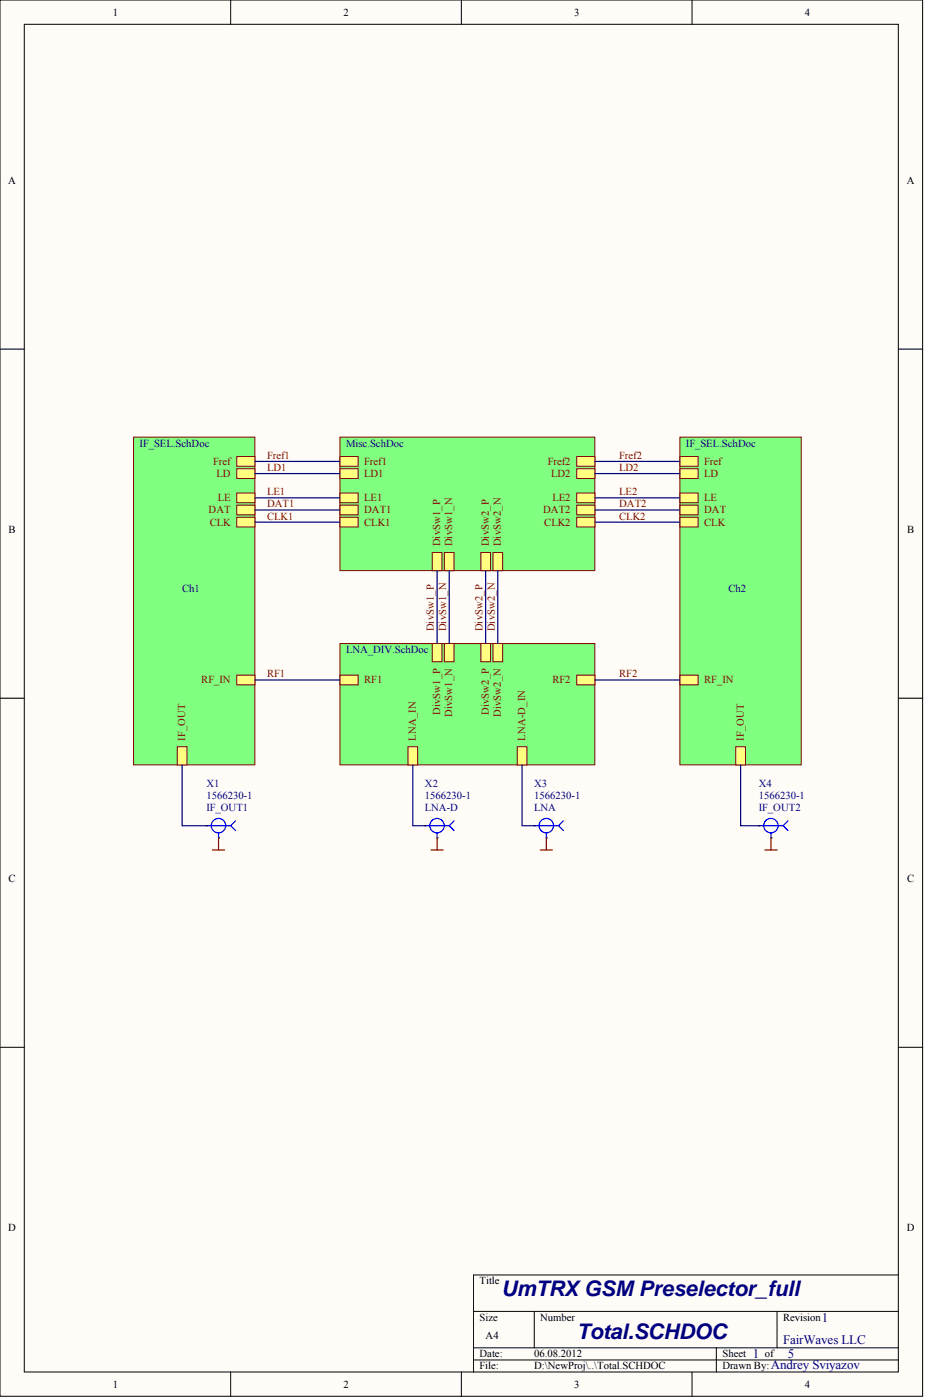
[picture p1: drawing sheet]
<svg xmlns="http://www.w3.org/2000/svg" width="322mm" height="487mm" viewBox="0 0 322 487" stroke-linecap="round" stroke-linejoin="round" font-family="sans-serif">
<g fill="#fffcf8" stroke="#000" stroke-width=".35">
<path d="M0 0h320.9v485.9h-320.9z"/>
<path d="M8.4 8.5h304.1v468.9h-304.1z"/>
</g>
<g fill="none" stroke="#000" stroke-width=".35">
<path d="M80.2 0v8.5M160.5 0v8.5M240.7 0v8.5M0 121.5h8.4M312.5 121.5h8.4M0 243h8.4M312.5 243h8.4M0 364.5h8.4M312.5 364.5h8.4M164.7 456.4h147.8M185.8 456.4v12.6M270.3 456.4v12.6"/>
<path d="M312.5 443.7h-147.8v33.8M80.2 477.5v8.4M160.5 477.5v8.4M164.7 469h147.8M164.7 473.3h147.8M240.7 477.5v8.4M249.2 469v8.5"/>
</g>
<path d="M118.2 152.1h88.7v46.5h-88.7z" fill="#80ff80" stroke="#800000" stroke-width=".35"/>
<g fill="#ffff80" stroke="#800000" stroke-width=".35">
<path d="M118.2 175.8h6.4v3.4h-6.4z" fill-rule="evenodd"/>
<path d="M118.2 180h6.4v3.4h-6.4z" fill-rule="evenodd"/>
<path d="M118.2 171.6h6.4v3.3h-6.4z" fill-rule="evenodd"/>
<path d="M118.2 158.9h6.4v3.4h-6.4z" fill-rule="evenodd"/>
<path d="M118.2 163.1h6.4v3.4h-6.4z" fill-rule="evenodd"/>
<path d="M150.3 192.3h3.4v6.3h-3.4z" fill-rule="evenodd"/>
<path d="M154.6 192.3h3.3v6.3h-3.3z" fill-rule="evenodd"/>
<path d="M171.5 192.3h3.3v6.3h-3.3z" fill-rule="evenodd"/>
<path d="M167.2 192.3h3.4v6.3h-3.4z" fill-rule="evenodd"/>
<path d="M200.6 175.8h6.3v3.4h-6.3z" fill-rule="evenodd"/>
<path d="M200.6 180h6.3v3.4h-6.3z" fill-rule="evenodd"/>
<path d="M200.6 171.6h6.3v3.3h-6.3z" fill-rule="evenodd"/>
<path d="M200.6 158.9h6.3v3.4h-6.3z" fill-rule="evenodd"/>
<path d="M200.6 163.1h6.3v3.4h-6.3z" fill-rule="evenodd"/>
</g>
<path d="M236.5 152.1h42.2v114.1h-42.2z" fill="#80ff80" stroke="#800000" stroke-width=".35"/>
<g fill="#ffff80" stroke="#800000" stroke-width=".35">
<path d="M236.5 175.8h6.3v3.4h-6.3z" fill-rule="evenodd"/>
<path d="M236.5 180h6.3v3.4h-6.3z" fill-rule="evenodd"/>
<path d="M236.5 171.6h6.3v3.3h-6.3z" fill-rule="evenodd"/>
<path d="M236.5 158.9h6.3v3.4h-6.3z" fill-rule="evenodd"/>
<path d="M236.5 163.1h6.3v3.4h-6.3z" fill-rule="evenodd"/>
<path d="M236.5 234.9h6.3v3.4h-6.3z" fill-rule="evenodd"/>
<path d="M255.9 259.9h3.4v6.3h-3.4z" fill-rule="evenodd"/>
</g>
<path d="M46.5 152.1h42.1v114.1h-42.1z" fill="#80ff80" stroke="#800000" stroke-width=".35"/>
<g fill="#ffff80" stroke="#800000" stroke-width=".35">
<path d="M82.3 175.8h6.4v3.4h-6.4z" fill-rule="evenodd"/>
<path d="M82.3 180h6.4v3.4h-6.4z" fill-rule="evenodd"/>
<path d="M82.3 171.6h6.4v3.3h-6.4z" fill-rule="evenodd"/>
<path d="M82.3 158.9h6.4v3.4h-6.4z" fill-rule="evenodd"/>
<path d="M82.3 163.1h6.4v3.4h-6.4z" fill-rule="evenodd"/>
<path d="M82.3 234.9h6.4v3.4h-6.4z" fill-rule="evenodd"/>
<path d="M61.7 259.9h3.3v6.3h-3.3z" fill-rule="evenodd"/>
</g>
<path d="M88.7 160.6h29.5M88.7 164.8h29.5M88.7 173.3h29.5M88.7 177.5h29.5M206.9 160.6h29.6M206.9 164.8h29.6M206.9 173.3h29.6M206.9 177.5h29.6M206.9 181.7h29.6" fill="none" stroke="#000080" stroke-width=".42"/>
<path d="M118.2 224h88.7v42.2h-88.7z" fill="#80ff80" stroke="#800000" stroke-width=".35"/>
<g fill="#ffff80" stroke="#800000" stroke-width=".35">
<path d="M167.2 224h3.4v6.3h-3.4z" fill-rule="evenodd"/>
<path d="M154.6 224h3.3v6.3h-3.3z" fill-rule="evenodd"/>
<path d="M150.3 224h3.4v6.3h-3.4z" fill-rule="evenodd"/>
<path d="M118.2 234.9h6.4v3.4h-6.4z" fill-rule="evenodd"/>
<path d="M200.6 234.9h6.3v3.4h-6.3z" fill-rule="evenodd"/>
<path d="M171.5 224h3.3v6.3h-3.3z" fill-rule="evenodd"/>
<path d="M141.9 259.9h3.4v6.3h-3.4z" fill-rule="evenodd"/>
<path d="M179.9 259.9h3.4v6.3h-3.4z" fill-rule="evenodd"/>
</g>
<path d="M88.7 181.7h29.5M152 198.6v25.4M156.3 198.6v25.4M168.9 198.6v25.4M173.1 198.6v25.4M88.7 236.6h29.5M206.9 236.6h29.6M63.3 266.2v21.1h8.5M143.6 266.2v21.1h4.2M181.6 266.2v21.1h4.2M257.6 266.2v21.1h6.3" fill="none" stroke="#000080" stroke-width=".42"/>
<g fill="#000">
<circle cx="71.8" cy="287.3" r=".21"/>
<circle cx="76" cy="291.6" r=".21"/>
<circle cx="147.8" cy="287.3" r=".21"/>
<circle cx="152" cy="291.6" r=".21"/>
<circle cx="185.8" cy="287.3" r=".21"/>
<circle cx="190" cy="291.6" r=".21"/>
<circle cx="263.9" cy="287.3" r=".21"/>
<circle cx="268.2" cy="291.6" r=".21"/>
</g>
<g fill="none" stroke="#00f" stroke-width=".42">
<path d="M71.8 287.3h8.4M76 289.9v1.7M81.9 285.6l-1.7 1.7 1.7 1.7M147.8 287.3h8.5M152 289.9v1.7M157.9 285.6l-1.6 1.7 1.6 1.7M185.8 287.3h8.5M190 289.9v1.7M195.9 285.6l-1.6 1.7 1.6 1.7M263.9 287.3h8.5M268.2 289.9v1.7M274.1 285.6l-1.7 1.7 1.7 1.7"/>
<circle cx="76" cy="287.3" r="2.51"/>
<circle cx="152" cy="287.3" r="2.51"/>
<circle cx="190" cy="287.3" r="2.51"/>
<circle cx="268.1" cy="287.3" r="2.51"/>
</g>
<path d="M73.9 295.8h4.2M76 291.6v4.2M149.9 295.8h4.2M152 291.6v4.2M187.9 295.8h4.2M190 291.6v4.2M266 295.8h4.3M268.2 291.6v4.2" fill="none" stroke="#800000" stroke-width=".42"/>
<g font-size="7.5" fill="#000080">
<text x="174.4" y="450.9">UmTRX GSM Preselector_full</text>
<text x="200.6" y="466.1">Total.SCHDOC</text>
</g>
<g font-size="4.5" fill="#000080">
<text x="285.9" y="460">1</text>
<text x="272.4" y="467.7">FairWaves LLC</text>
<text x="261.8" y="472.7">1</text>
<text x="274.1" y="472.7">5</text>
<text x="268.2" y="476.5">Andrey Sviyazov</text>
</g>
<g font-size="3.7">
<text x="39.2" y="5.4">1</text>
<text x="119.4" y="5.4">2</text>
<text x="199.7" y="5.4">3</text>
<text x="279.9" y="5.4">4</text>
<text x="2.9" y="64">A</text>
<text x="315.4" y="64">A</text>
<text x="3" y="185.5">B</text>
<text x="315.5" y="185.5">B</text>
<text x="3" y="307">C</text>
<text x="315.5" y="307">C</text>
<text x="2.9" y="428.5">D</text>
<text x="315.4" y="428.5">D</text>
<text x="166.8" y="447">Title</text>
<text x="166.8" y="459.7">Size</text>
<text x="187.9" y="459.7">Number</text>
<text x="272.4" y="459.7">Revision</text>
<text x="168.9" y="466">A4</text>
<text x="166.8" y="472.3">Date:</text>
<text x="185.8" y="472.3">06.08.2012</text>
<text x="251.3" y="472.3">Sheet</text>
<text x="266" y="472.3">of</text>
<text x="166.8" y="476.6">File:</text>
<text x="185.8" y="476.6">D:\NewProj\..\Total.SCHDOC</text>
<text x="251.3" y="476.6">Drawn By:</text>
<text x="39.2" y="482.9">1</text>
<text x="119.4" y="482.9">2</text>
<text x="199.7" y="482.9">3</text>
<text x="279.9" y="482.9">4</text>
</g>
<g font-size="3.7" fill="#000080">
<text x="48.6" y="155.4">IF_SEL.SchDoc</text>
<text x="120.4" y="155.4">Misc.SchDoc</text>
<text x="238.6" y="155.4">IF_SEL.SchDoc</text>
<text x="63.3" y="206.1">Ch1</text>
<text x="253.4" y="206.1">Ch2</text>
<text x="120.4" y="227.3">LNA_DIV.SchDoc</text>
<text x="71.8" y="273.7">X1</text>
<text x="147.8" y="273.7">X2</text>
<text x="185.8" y="273.7">X3</text>
<text x="263.9" y="273.7">X4</text>
<text x="71.8" y="278">1566230-1</text>
<text x="147.8" y="278">1566230-1</text>
<text x="185.8" y="278">1566230-1</text>
<text x="263.9" y="278">1566230-1</text>
<text x="71.8" y="282.2">IF_OUT1</text>
<text x="147.8" y="282.2">LNA-D</text>
<text x="185.8" y="282.2">LNA</text>
<text x="263.9" y="282.2">IF_OUT2</text>
</g>
<g font-size="3.7" fill="#800000">
<text x="74.2" y="161.8">Fref</text>
<text x="92.9" y="159.7">Fref1</text>
<text x="126.7" y="161.8">Fref1</text>
<text x="190.5" y="161.8">Fref2</text>
<text x="215.4" y="159.7">Fref2</text>
<text x="244.9" y="161.8">Fref</text>
<text x="75.3" y="166">LD</text>
<text x="92.9" y="163.9">LD1</text>
<text x="126.7" y="166">LD1</text>
<text x="191.7" y="166">LD2</text>
<text x="215.4" y="163.9">LD2</text>
<text x="244.9" y="166">LD</text>
<text x="92.9" y="172.3">LE1</text>
<text x="215.4" y="172.3">LE2</text>
<text x="72.6" y="178.7">DAT</text>
<text x="75.8" y="174.5">LE</text>
<text x="92.9" y="176.6">DAT1</text>
<text x="126.7" y="178.7">DAT1</text>
<text x="126.7" y="174.5">LE1</text>
<text x="188.9" y="178.7">DAT2</text>
<text x="192.1" y="174.5">LE2</text>
<text x="215.4" y="176.6">DAT2</text>
<text x="244.9" y="178.7">DAT</text>
<text x="244.9" y="174.5">LE</text>
<text x="72.9" y="182.9">CLK</text>
<text x="92.9" y="180.8">CLK1</text>
<text x="126.7" y="182.9">CLK1</text>
<text x="189.3" y="182.9">CLK2</text>
<text x="215.4" y="180.8">CLK2</text>
<text x="244.9" y="182.9">CLK</text>
<text x="153.1" y="190.2" transform="rotate(-90 153.1 190.2)">DivSw1_P</text>
<text x="157.3" y="190.2" transform="rotate(-90 157.3 190.2)">DivSw1_N</text>
<text x="170" y="190.2" transform="rotate(-90 170 190.2)">DivSw2_P</text>
<text x="174.2" y="190.2" transform="rotate(-90 174.2 190.2)">DivSw2_N</text>
<text x="151" y="219.7" transform="rotate(-90 151 219.7)">DivSw1_P</text>
<text x="155.2" y="219.7" transform="rotate(-90 155.2 219.7)">DivSw1_N</text>
<text x="167.8" y="219.7" transform="rotate(-90 167.8 219.7)">DivSw2_P</text>
<text x="172.1" y="219.7" transform="rotate(-90 172.1 219.7)">DivSw2_N</text>
<text x="70" y="237.8">RF_IN</text>
<text x="92.9" y="235.7">RF1</text>
<text x="126.7" y="237.8">RF1</text>
<text x="192.1" y="237.8">RF2</text>
<text x="215.4" y="235.7">RF2</text>
<text x="244.9" y="237.8">RF_IN</text>
<text x="153.1" y="248.9" transform="rotate(-90 153.1 248.9)">DivSw1_P</text>
<text x="157.3" y="249.5" transform="rotate(-90 157.3 249.5)">DivSw1_N</text>
<text x="170" y="248.9" transform="rotate(-90 170 248.9)">DivSw2_P</text>
<text x="174.2" y="249.5" transform="rotate(-90 174.2 249.5)">DivSw2_N</text>
<text x="64.4" y="257.8" transform="rotate(-90 64.4 257.8)">IF_OUT</text>
<text x="144.7" y="257.8" transform="rotate(-90 144.7 257.8)">LNA_IN</text>
<text x="182.7" y="257.8" transform="rotate(-90 182.7 257.8)">LNA-D_IN</text>
<text x="258.7" y="257.8" transform="rotate(-90 258.7 257.8)">IF_OUT</text>
</g>
</svg>
